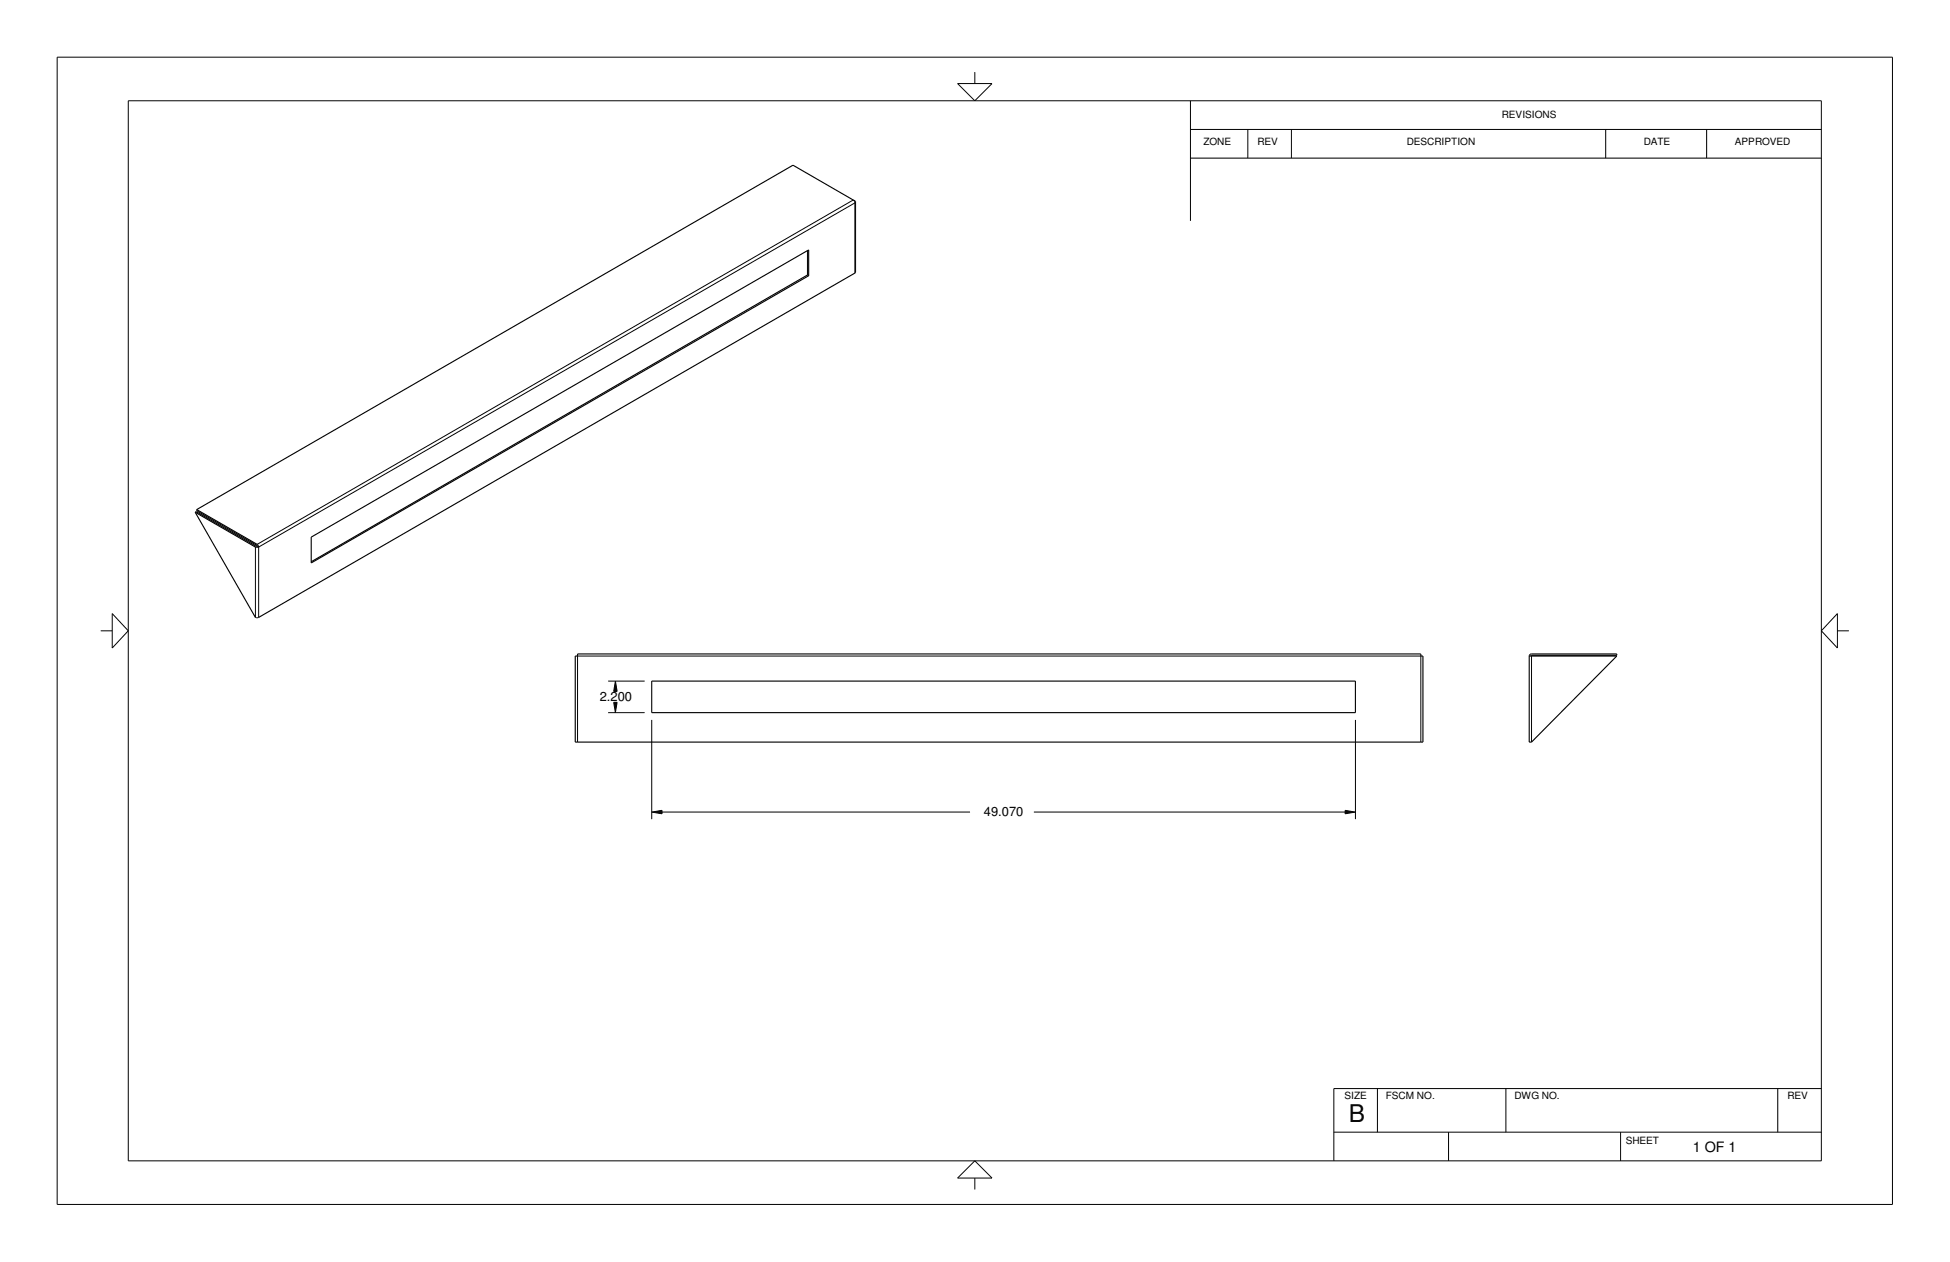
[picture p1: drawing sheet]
<svg xmlns="http://www.w3.org/2000/svg" width="432mm" height="279mm" viewBox="0 0 432 279" stroke-linecap="round" stroke-linejoin="round" font-family="sans-serif">
<g fill="none" stroke="#000" stroke-width=".22">
<path d="M12.7 12.7h406.4v254h-406.4zM212 18.5h7.7l-3.8 3.8zM215.9 16v2.5M28.4 22.3h374.9v234.7h-374.9zM263.6 28.7h139.7M263.6 35h139.7M263.6 22.3v26.6M276.3 28.7v6.3M286 28.7v6.3M355.6 28.7v6.3M377.9 28.7v6.3M188.9 44.3l-132 76.2"/>
<path d="M189.3 60.5v-15.6l-132 76.2v15.6M22.3 139.7h2.5M24.8 135.8l3.6 3.9-3.6 3.8zM56.6 121.1v15.6M406.9 135.8v7.7l-3.6-3.8zM406.9 139.7h2.5M134.7 157.8h8M134.7 150.8h8M135.9 155.5h.8l-.4 2.3zM136.3 150.8l.4 2.3h-.8zM144.3 159.4v22M300.1 159.4v22"/>
<path d="M339.1 145.2v19.1M127.9 164.3v-19.1h186.7v19.1M144.3 179.8l2.3-.4v.8zM146.6 179.8h68.2M228.9 179.8h69M297.9 179.4l2.2 .4-2.2 .4zM215.9 257l3.8 3.8h-7.7zM295.4 250.7h107.9M305 241v9.7M320.8 250.7v6.3M333.5 241v9.7M358.9 250.7v6.3"/>
<path d="M393.7 241v9.7M403.3 241h-107.9v16M215.9 260.8v2.6"/>
</g>
<g fill="none" stroke="#000" stroke-width=".25">
<path d="M178.8 55.5v5.4M188.9 44.3l-13.3-7.7-132 76.2M188.9 44.3l.5 .3v15.8M188.9 44.3h.1M189 44.3h.1M189 44.3l.2 .2M189.1 44.5h.1M189.2 44.5l.1 .4 .1-.1M189.4 44.8h.1M178.8 60.9l-109.9 63.5M178.8 60.9l.3 .1M189.4 60.4l-132.2 76.3h-.6l-13.4-23.3"/>
<path d="M189.4 60.4h.1M43.2 113.4l13.4 7.7M43.2 113.4l.2-.1 13.6 7.7M43.6 112.8v.3l13.3 7.7M43.6 112.8l13.3 7.7M68.9 118.9l110.2-63.6v5.7l-110.2 63.6zM56.6 121.1h.1M56.6 121.1h.7M56.7 121.2h.1M56.9 121h.1M56.9 120.8l.1 .2M56.9 120.8h.1"/>
<path d="M56.9 120.5h.1M57 120.5l.3 .6M57 121h.1M57 121l.3 .1M57.1 120.6h.1M57.1 120.7h.1M57.1 121.2h.1M127.4 145.2h.5v-.4h186.7v.4h.5v19.1h-187.7zM144.3 150.8h155.8v7h-155.8zM338.6 145.2h19.4l-18.9 19.1h-.5l.1-19.4 .2-.1h19.1v.3h-19v.1M338.7 145h.1M338.8 144.9h.1"/>
<path d="M339.1 145.1h.1"/>
</g>
<g fill="#000">
<path d="M297.9 179.5l2.2 .3-2.2 .4z"/>
<path d="M135.9 155.5h.8l-.4 2.3z" fill-rule="evenodd"/>
<path d="M136.3 150.8l.4 2.3h-.8z" fill-rule="evenodd"/>
<path d="M144.3 179.8l2.3-.3v.7z" fill-rule="evenodd"/>
</g>
<text font-size="5.4" x="298.7" y="248.5">B</text>
<text font-size="3.2" x="374.8" y="255">1 OF 1</text>
<g font-size="2.9">
<text x="132.8" y="155.3">2.200</text>
<text x="217.9" y="180.8">49.070</text>
</g>
<g font-size="2.2">
<text x="332.6" y="26">REVISIONS</text>
<text x="266.5" y="32.2">ZONE</text>
<text x="278.5" y="32.2">REV</text>
<text x="311.5" y="32.2">DESCRIPTION</text>
<text x="364" y="32.2">DATE</text>
<text x="384.2" y="32.2">APPROVED</text>
<text x="297.7" y="243.4">SIZE</text>
<text x="306.9" y="243.4">FSCM NO.</text>
<text x="335.4" y="243.4">DWG NO.</text>
<text x="395.8" y="243.4">REV</text>
<text x="360" y="253.2">SHEET</text>
</g>
</svg>
